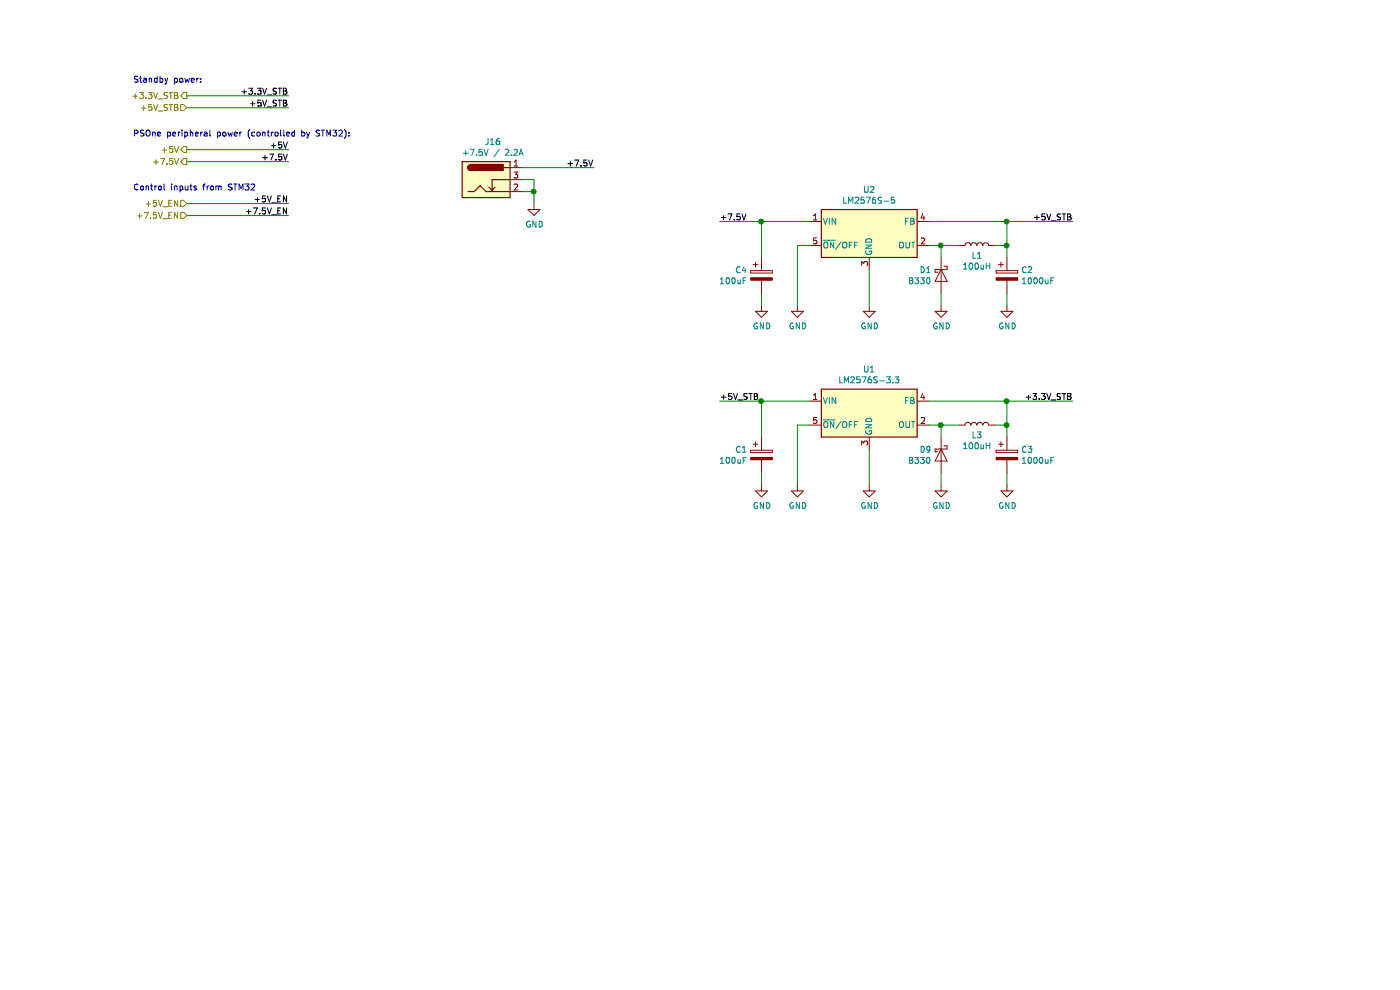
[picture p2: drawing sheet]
EESchema Schematic File Version 4
EELAYER 30 0
EELAYER END
$Descr A4 11693 8268
encoding utf-8
Sheet 2 8
Title ""
Date ""
Rev ""
Comp ""
Comment1 ""
Comment2 ""
Comment3 ""
Comment4 ""
$EndDescr
Text HLabel 1250 1250 0    50   Output ~ 0
+5V
Wire Wire Line
	1250 1250 2100 1250
Text Label 2100 1250 2    50   ~ 0
+5V
Text HLabel 1250 1350 0    50   Output ~ 0
+7.5V
Wire Wire Line
	1250 1350 2100 1350
Text Label 2100 1350 2    50   ~ 0
+7.5V
Text HLabel 1250 900  0    50   Input ~ 0
+5V_STB
Wire Wire Line
	1250 900  2100 900 
Text Label 2100 900  2    50   ~ 0
+5V_STB
Text HLabel 1250 1700 0    50   Input ~ 0
+5V_EN
Wire Wire Line
	1250 1700 2100 1700
Text Label 2100 1700 2    50   ~ 0
+5V_EN
Text HLabel 1250 1800 0    50   Input ~ 0
+7.5V_EN
Wire Wire Line
	1250 1800 2100 1800
Text Label 2100 1800 2    50   ~ 0
+7.5V_EN
Text HLabel 1250 800  0    50   Output ~ 0
+3.3V_STB
Wire Wire Line
	1250 800  2100 800 
Text Label 2100 800  2    50   ~ 0
+3.3V_STB
Text Notes 800  700  0    50   ~ 0
Standby power:
Text Notes 800  1150 0    50   ~ 0
PSOne peripheral power (controlled by STM32):
Text Notes 800  1600 0    50   ~ 0
Control inputs from STM32
$Comp
L Device:CP C4
U 1 1
P 6050 2300
F 0 "C4" H 5933 2346 50  0000 R CNN
F 1 "100uF" H 5933 2255 50  0000 R CNN
F 2 "Capacitor_SMD:CP_Elec_6.3x5.8" H 6088 2150 50  0001 C CNN
F 3 "~" H 6050 2300 50  0001 C CNN
	1    6050 2300
	1    0    0    -1  
$EndComp
$Comp
L Device:CP C2
U 1 1
P 8100 2300
F 0 "C2" H 8218 2346 50  0000 L CNN
F 1 "1000uF" H 8218 2255 50  0000 L CNN
F 2 "Capacitor_SMD:CP_Elec_8x6.5" H 8138 2150 50  0001 C CNN
F 3 "~" H 8100 2300 50  0001 C CNN
	1    8100 2300
	1    0    0    -1  
$EndComp
$Comp
L power:GND #PWR0102
U 1 1
P 6950 2550
F 0 "#PWR0102" H 6950 2300 50  0001 C CNN
F 1 "GND" H 6955 2377 50  0000 C CNN
F 2 "" H 6950 2550 50  0001 C CNN
F 3 "" H 6950 2550 50  0001 C CNN
	1    6950 2550
	1    0    0    -1  
$EndComp
$Comp
L Connector:Barrel_Jack_Switch J16
U 1 1
P 3750 1500
F 0 "J16" H 3807 1817 50  0000 C CNN
F 1 "+7.5V / 2.2A" H 3807 1726 50  0000 C CNN
F 2 "Connector_BarrelJack:BarrelJack_Wuerth_6941xx301002" H 3800 1460 50  0001 C CNN
F 3 "~" H 3800 1460 50  0001 C CNN
	1    3750 1500
	1    0    0    -1  
$EndComp
$Comp
L Regulator_Switching:LM2576S-3.3 U1
U 1 1
P 6950 3450
F 0 "U1" H 6950 3817 50  0000 C CNN
F 1 "LM2576S-3.3" H 6950 3726 50  0000 C CNN
F 2 "Package_TO_SOT_SMD:TO-263-5_TabPin3" H 6950 3200 50  0001 L CIN
F 3 "http://www.ti.com/lit/ds/symlink/lm2576.pdf" H 6950 3450 50  0001 C CNN
	1    6950 3450
	1    0    0    -1  
$EndComp
$Comp
L Regulator_Switching:LM2576S-5 U2
U 1 1
P 6950 1950
F 0 "U2" H 6950 2317 50  0000 C CNN
F 1 "LM2576S-5" H 6950 2226 50  0000 C CNN
F 2 "Package_TO_SOT_SMD:TO-263-5_TabPin3" H 6950 1700 50  0001 L CIN
F 3 "http://www.ti.com/lit/ds/symlink/lm2576.pdf" H 6950 1950 50  0001 C CNN
	1    6950 1950
	1    0    0    -1  
$EndComp
$Comp
L Diode:B330 D1
U 1 1
P 7550 2300
F 0 "D1" V 7504 2222 50  0000 R CNN
F 1 "B330" V 7595 2222 50  0000 R CNN
F 2 "Diode_SMD:D_SMC" H 7550 2125 50  0001 C CNN
F 3 "http://www.jameco.com/Jameco/Products/ProdDS/1538777.pdf" H 7550 2300 50  0001 C CNN
	1    7550 2300
	0    1    1    0   
$EndComp
$Comp
L Device:L L1
U 1 1
P 7850 2050
F 0 "L1" V 7762 2050 50  0000 C CNN
F 1 "100uH" V 7671 2050 50  0000 C CNN
F 2 "Inductor_SMD:L_Bourns_SRR1260" H 7850 2050 50  0001 C CNN
F 3 "~" H 7850 2050 50  0001 C CNN
	1    7850 2050
	0    -1   -1   0   
$EndComp
$Comp
L power:GND #PWR0103
U 1 1
P 7550 2550
F 0 "#PWR0103" H 7550 2300 50  0001 C CNN
F 1 "GND" H 7555 2377 50  0000 C CNN
F 2 "" H 7550 2550 50  0001 C CNN
F 3 "" H 7550 2550 50  0001 C CNN
	1    7550 2550
	1    0    0    -1  
$EndComp
$Comp
L power:GND #PWR0116
U 1 1
P 8100 2550
F 0 "#PWR0116" H 8100 2300 50  0001 C CNN
F 1 "GND" H 8105 2377 50  0000 C CNN
F 2 "" H 8100 2550 50  0001 C CNN
F 3 "" H 8100 2550 50  0001 C CNN
	1    8100 2550
	1    0    0    -1  
$EndComp
Wire Wire Line
	6950 2550 6950 2250
Wire Wire Line
	7550 2550 7550 2450
Wire Wire Line
	8100 2550 8100 2450
Wire Wire Line
	7450 2050 7550 2050
Wire Wire Line
	7550 2150 7550 2050
Connection ~ 7550 2050
Wire Wire Line
	7550 2050 7700 2050
Wire Wire Line
	8000 2050 8100 2050
Wire Wire Line
	8100 2050 8100 2150
Wire Wire Line
	7450 1850 8100 1850
Wire Wire Line
	8100 1850 8100 2050
Connection ~ 8100 2050
$Comp
L power:GND #PWR0134
U 1 1
P 6350 2550
F 0 "#PWR0134" H 6350 2300 50  0001 C CNN
F 1 "GND" H 6355 2377 50  0000 C CNN
F 2 "" H 6350 2550 50  0001 C CNN
F 3 "" H 6350 2550 50  0001 C CNN
	1    6350 2550
	1    0    0    -1  
$EndComp
Wire Wire Line
	6350 2550 6350 2050
Wire Wire Line
	6350 2050 6450 2050
Wire Wire Line
	6450 1850 6050 1850
Wire Wire Line
	6050 1850 6050 2150
$Comp
L power:GND #PWR0135
U 1 1
P 6050 2550
F 0 "#PWR0135" H 6050 2300 50  0001 C CNN
F 1 "GND" H 6055 2377 50  0000 C CNN
F 2 "" H 6050 2550 50  0001 C CNN
F 3 "" H 6050 2550 50  0001 C CNN
	1    6050 2550
	1    0    0    -1  
$EndComp
Wire Wire Line
	6050 2550 6050 2450
Wire Wire Line
	6050 1850 5700 1850
Connection ~ 6050 1850
Text Label 5700 1850 0    50   ~ 0
+7.5V
Wire Wire Line
	8100 1850 8650 1850
Connection ~ 8100 1850
Text Label 8650 1850 2    50   ~ 0
+5V_STB
$Comp
L Device:CP C1
U 1 1
P 6050 3800
F 0 "C1" H 5933 3846 50  0000 R CNN
F 1 "100uF" H 5933 3755 50  0000 R CNN
F 2 "Capacitor_SMD:CP_Elec_6.3x5.8" H 6088 3650 50  0001 C CNN
F 3 "~" H 6050 3800 50  0001 C CNN
	1    6050 3800
	1    0    0    -1  
$EndComp
$Comp
L Device:CP C3
U 1 1
P 8100 3800
F 0 "C3" H 8218 3846 50  0000 L CNN
F 1 "1000uF" H 8218 3755 50  0000 L CNN
F 2 "Capacitor_SMD:CP_Elec_8x6.5" H 8138 3650 50  0001 C CNN
F 3 "~" H 8100 3800 50  0001 C CNN
	1    8100 3800
	1    0    0    -1  
$EndComp
$Comp
L power:GND #PWR0136
U 1 1
P 6950 4050
F 0 "#PWR0136" H 6950 3800 50  0001 C CNN
F 1 "GND" H 6955 3877 50  0000 C CNN
F 2 "" H 6950 4050 50  0001 C CNN
F 3 "" H 6950 4050 50  0001 C CNN
	1    6950 4050
	1    0    0    -1  
$EndComp
$Comp
L Diode:B330 D9
U 1 1
P 7550 3800
F 0 "D9" V 7504 3722 50  0000 R CNN
F 1 "B330" V 7595 3722 50  0000 R CNN
F 2 "Diode_SMD:D_SMC" H 7550 3625 50  0001 C CNN
F 3 "http://www.jameco.com/Jameco/Products/ProdDS/1538777.pdf" H 7550 3800 50  0001 C CNN
	1    7550 3800
	0    1    1    0   
$EndComp
$Comp
L Device:L L3
U 1 1
P 7850 3550
F 0 "L3" V 7762 3550 50  0000 C CNN
F 1 "100uH" V 7671 3550 50  0000 C CNN
F 2 "Inductor_SMD:L_Bourns_SRR1260" H 7850 3550 50  0001 C CNN
F 3 "~" H 7850 3550 50  0001 C CNN
	1    7850 3550
	0    -1   -1   0   
$EndComp
$Comp
L power:GND #PWR0137
U 1 1
P 7550 4050
F 0 "#PWR0137" H 7550 3800 50  0001 C CNN
F 1 "GND" H 7555 3877 50  0000 C CNN
F 2 "" H 7550 4050 50  0001 C CNN
F 3 "" H 7550 4050 50  0001 C CNN
	1    7550 4050
	1    0    0    -1  
$EndComp
$Comp
L power:GND #PWR0138
U 1 1
P 8100 4050
F 0 "#PWR0138" H 8100 3800 50  0001 C CNN
F 1 "GND" H 8105 3877 50  0000 C CNN
F 2 "" H 8100 4050 50  0001 C CNN
F 3 "" H 8100 4050 50  0001 C CNN
	1    8100 4050
	1    0    0    -1  
$EndComp
Wire Wire Line
	6950 4050 6950 3750
Wire Wire Line
	7550 4050 7550 3950
Wire Wire Line
	8100 4050 8100 3950
Wire Wire Line
	7450 3550 7550 3550
Wire Wire Line
	7550 3650 7550 3550
Connection ~ 7550 3550
Wire Wire Line
	7550 3550 7700 3550
Wire Wire Line
	8000 3550 8100 3550
Wire Wire Line
	8100 3550 8100 3650
Wire Wire Line
	7450 3350 8100 3350
Wire Wire Line
	8100 3350 8100 3550
Connection ~ 8100 3550
$Comp
L power:GND #PWR0139
U 1 1
P 6350 4050
F 0 "#PWR0139" H 6350 3800 50  0001 C CNN
F 1 "GND" H 6355 3877 50  0000 C CNN
F 2 "" H 6350 4050 50  0001 C CNN
F 3 "" H 6350 4050 50  0001 C CNN
	1    6350 4050
	1    0    0    -1  
$EndComp
Wire Wire Line
	6350 4050 6350 3550
Wire Wire Line
	6350 3550 6450 3550
Wire Wire Line
	6450 3350 6050 3350
Wire Wire Line
	6050 3350 6050 3650
$Comp
L power:GND #PWR0140
U 1 1
P 6050 4050
F 0 "#PWR0140" H 6050 3800 50  0001 C CNN
F 1 "GND" H 6055 3877 50  0000 C CNN
F 2 "" H 6050 4050 50  0001 C CNN
F 3 "" H 6050 4050 50  0001 C CNN
	1    6050 4050
	1    0    0    -1  
$EndComp
Wire Wire Line
	6050 4050 6050 3950
Wire Wire Line
	6050 3350 5700 3350
Connection ~ 6050 3350
Text Label 5700 3350 0    50   ~ 0
+5V_STB
Wire Wire Line
	8100 3350 8650 3350
Connection ~ 8100 3350
Text Label 8650 3350 2    50   ~ 0
+3.3V_STB
$Comp
L power:GND #PWR0141
U 1 1
P 4150 1700
F 0 "#PWR0141" H 4150 1450 50  0001 C CNN
F 1 "GND" H 4155 1527 50  0000 C CNN
F 2 "" H 4150 1700 50  0001 C CNN
F 3 "" H 4150 1700 50  0001 C CNN
	1    4150 1700
	1    0    0    -1  
$EndComp
Wire Wire Line
	4050 1600 4150 1600
Wire Wire Line
	4150 1600 4150 1700
Wire Wire Line
	4050 1500 4150 1500
Wire Wire Line
	4150 1500 4150 1600
Connection ~ 4150 1600
Wire Wire Line
	4050 1400 4650 1400
Text Label 4650 1400 2    50   ~ 0
+7.5V
$EndSCHEMATC
